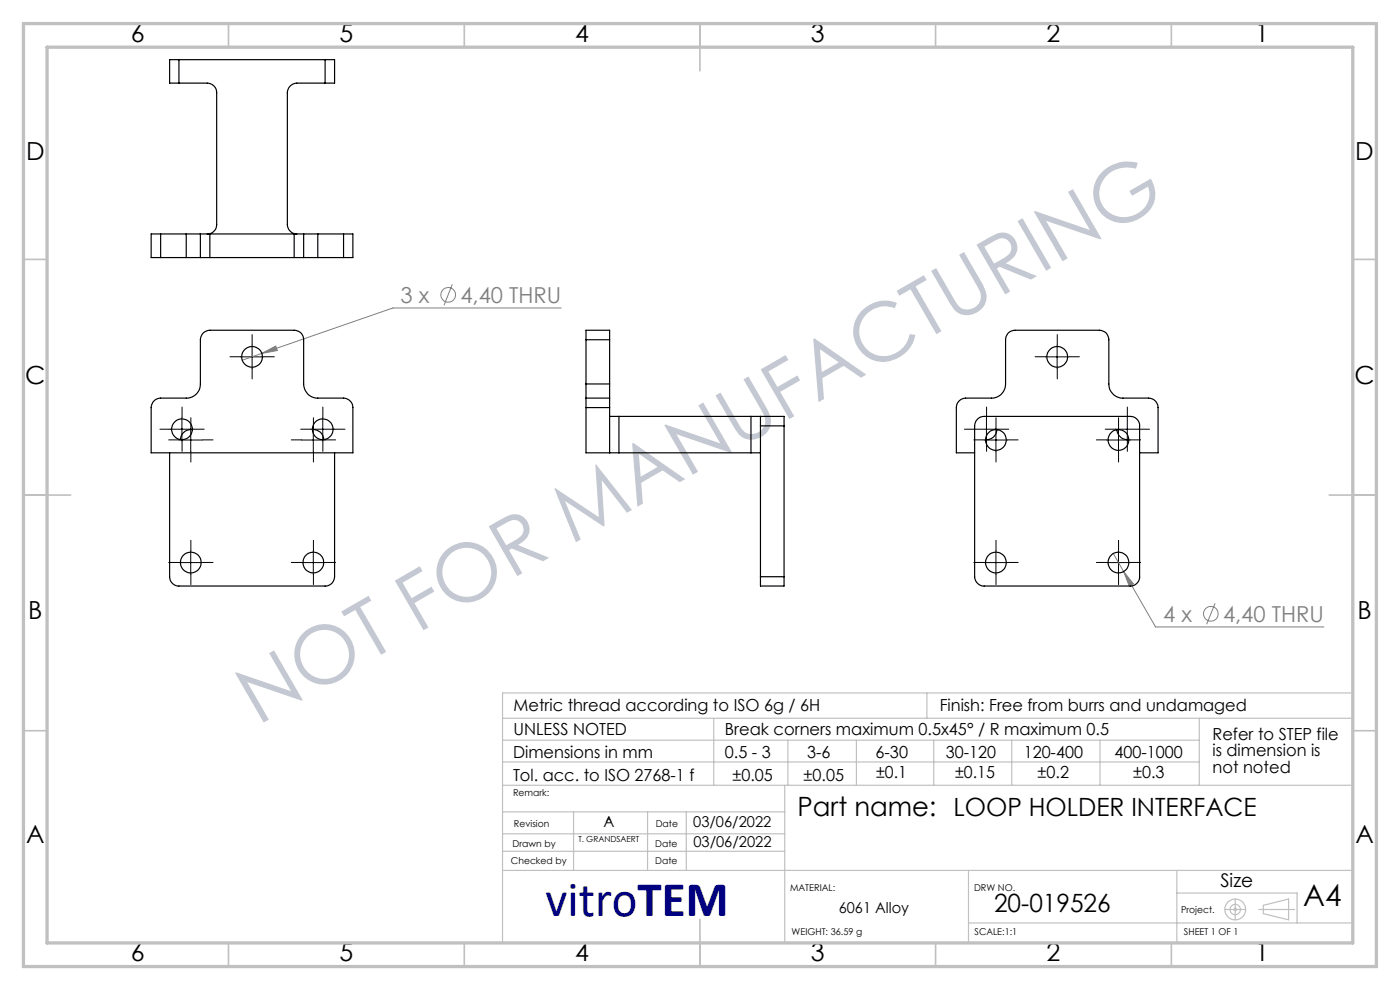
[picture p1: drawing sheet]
<svg xmlns="http://www.w3.org/2000/svg" width="297mm" height="210mm" viewBox="0 0 297 210" stroke-linecap="round" stroke-linejoin="round" font-family="sans-serif">
<g fill="none" stroke="#808080" stroke-width=".21">
<path d="M55.6 75l2.9-1.6 .3 1zM96 60.3l-1.8 4.5M119.1 65.3h-35.7l-32 11.1M236.2 117.4l8.9 15.6h35.7M238.4 121.2l2.1 2.7-.9 .4zM257.8 128l-1.8 4.4"/>
<circle cx="95.1" cy="62.6" r="1.56"/>
<circle cx="256.9" cy="130.2" r="1.55"/>
</g>
<g fill="none" stroke="#c0c0c0" stroke-width=".25">
<path d="M106.6 152.4h180.1M106.7 157h147.7M151.4 152.4v14.2M167.1 157v9.6M181.7 157v9.6M196.6 147v5.4M198.1 157v9.6M214.6 157v9.6M233.4 157v9.6M254.4 152.4v14.2M286.7 147h-180.1v52.7M106.6 166.6h180.1"/>
<path d="M106.6 161.6h147.8M106.6 176.9h59.9M106.6 172.2h59.9M121.7 172.2v12.4M137.4 172.2v12.4M145.6 172.2v12.3M166.5 166.6v33.2M106.6 180.6h59.9M106.6 184.6h180.1M205.5 195.8h81.2M205.5 184.6v15.2M249.7 184.6v15.2"/>
<path d="M249.7 189.4h25.5v6.4M259.9 192.9h4.4M262 190.7v4.4M267.1 192.9h7.6M268 192l5.4-1.3v4.4l-5.4-1.3z"/>
<circle cx="262" cy="192.9" r=".27"/>
<circle cx="262" cy="192.9" r="2.21"/>
<circle cx="262" cy="192.9" r="1.11"/>
</g>
<g fill="none" stroke="#000" stroke-width=".21" stroke-dasharray="15.2 1.3 1.3 1.3">
<path d="M51 75.7h-2.2M53.5 73.2v-2.2M53.5 78.2v2.2M56 75.7h2.2M221.8 75.7h-2.2M224.3 73.2v-2.2M224.3 78.2v2.2M226.8 75.7h2.2M36.1 91h-2.2M38 93.3h-2.2M38.6 88.5v-2.2M38.6 93.5v2.2"/>
<path d="M40.5 90.8v-2.2M40.5 95.8v2.2M41.1 91h2.2M43 93.3h2.2M64 93.3h-2.2M66 91h-2.2M66.5 90.8v-2.2M66.5 95.8v2.2M68.5 88.5v-2.2M68.5 93.5v2.2M69 93.3h2.2M71 91h2.2"/>
<path d="M206.8 91h-2.2M208.8 93.3h-2.2M209.3 88.5v-2.2M209.3 93.5v2.2M211.3 90.8v-2.2M211.3 95.8v2.2M211.8 91h2.2M213.8 93.3h2.2M234.8 93.3h-2.2M236.7 91h-2.2M237.3 90.8v-2.2M237.3 95.8v2.2"/>
<path d="M239.2 88.5v-2.2M239.2 93.5v2.2M239.8 93.3h2.2M241.7 91h2.2M38 119.3h-2.2M40.5 116.8v-2.2M43 119.3h2.2M64 119.3h-2.2M66.5 116.8v-2.2M69 119.3h2.2M208.8 119.3h-2.2M211.3 116.8v-2.2"/>
<path d="M213.8 119.3h2.2M234.8 119.3h-2.2M237.3 116.8v-2.2M239.8 119.3h2.2M40.5 121.8v2.2M66.5 121.8v2.2M211.3 121.8v2.2M237.3 121.8v2.2"/>
</g>
<g fill="none" stroke="#000" stroke-width=".21">
<path d="M51 75.7h5M53.5 73.2v5M221.8 75.7h5M224.3 73.2v5M36.1 91h5M38 93.3h5M38.6 88.6v4.9M40.5 90.8v5M64 93.3h5M66 91h5M66.5 90.8v5M68.5 88.6v4.9"/>
<path d="M206.8 91h5M208.8 93.3h5M209.3 88.6v4.9M211.3 90.8v5M234.8 93.3h5M236.6 91h5.1M237.3 90.8v5M239.1 88.6v4.9M38 119.3h5M40.5 116.8v5M64 119.3h5M66.5 116.8v5"/>
<path d="M208.8 119.3h5M211.3 116.8v5M234.8 119.3h5M237.3 116.8v5"/>
</g>
<g fill="none" stroke="#c0c0c0" stroke-width=".35">
<path d="M48.5 5v5M98.5 5v5M148.5 5v10M198.5 5v5M248.5 5v5M5 55h5M287 55h5M5 105h10M282 105h10M5 155h5M287 155h5M148.5 195v10"/>
<path d="M48.5 200v5M98.5 200v5M198.5 200v5M248.5 200v5"/>
</g>
<path d="M5 5h287v200h-287zM10 10h277v190h-277z" fill="none" stroke="#c0c0c0" stroke-width=".7"/>
<path d="M55.6 75l3.2-.6-.3-1zM238.4 121.2l1.2 3.1 .9-.4z" fill="#808080"/>
<g fill="none" stroke="#000" stroke-width=".25">
<path d="M38 17.6h6a2.03 2.03 0 0 1 2 2v28.1a1.97 1.97 0 0 1-2 1.9M38 12.7h-2v4.9h2M38 12.7v4.9M38 12.7h31M69 17.6h-6a2.1 2.1 0 0 0-2 2v28.1a2.04 2.04 0 0 0 2 1.9M69 12.7h2v4.9h-2M69 12.7v4.9M34.1 49.6h-2v5h2M34.1 54.6h5.4M34.1 49.6h5.4M34.1 49.6v5M39.5 54.6h3"/>
<path d="M39.5 49.6h3M39.5 49.6v5M42.5 54.6h2M42.5 49.6h2M42.5 49.6v5M44.5 54.6h17.9M44.5 49.6v5M44.5 49.6h17.9M62.4 49.6h2M62.4 54.6h2M62.4 49.6v5M64.4 54.6h3"/>
<path d="M64.4 49.6h3M64.4 49.6v5M67.4 54.6h5.5M67.4 49.6h5.5M67.4 49.6v5M72.9 49.6h2v5h-2M72.9 49.6v5M43 70.8l.5-.5 1-.2h17.9a1.97 1.97 0 0 1 2 2v9.3a3 3 0 0 0 3 3h5.5a2.04 2.04 0 0 1 2 2.1v9.6h-42.8v-9.6a2.02 2.02 0 0 1 2-2.1h5.4a2.93 2.93 0 0 0 3-3v-9.3zM124.3 72.1v-2h5v2M124.3 72.1v9.3M124.3 72.1h5M129.3 72.1v9.3"/>
<path d="M36 96.1v26.2a1.97 1.97 0 0 0 2 2h31a1.97 1.97 0 0 0 2-2v-26.2M40.8 91.1a2.19 2.19 0 0 0-2.5 2.1M66.3 91.1a2.16 2.16 0 0 1 2.4 2.2M124.3 84.4v2.1M124.3 81.4v3M124.3 84.4h5M124.3 86.5v9.6h5M124.3 86.5h5M124.3 81.4h5M129.3 84.4v2.1M129.3 81.4v3M129.3 88.3h2"/>
<path d="M129.3 96.1h2M129.3 86.5v9.6M131.3 96.1h28M131.3 88.3h28M131.3 88.3v7.8M159.3 88.3h2M159.3 96.1h2M159.3 88.3v7.8M161.3 88.3h5v2M161.3 88.3v2M161.3 90.3h5M161.3 90.3v32"/>
<path d="M166.3 90.3v32M206.8 96.1h-3.9v-9.6a2.02 2.02 0 0 1 2-2.1h5.4a2.93 2.93 0 0 0 3-3v-9.3a1.97 1.97 0 0 1 2-2h17.9a1.97 1.97 0 0 1 2 2v9.3a3 3 0 0 0 3 3h5.5a2.03 2.03 0 0 1 2 2.1v9.6h-3.9M207.3 89l.5-.4 1-.3h31a1.97 1.97 0 0 1 2 2v32a1.97 1.97 0 0 1-2 2h-31a2.02 2.02 0 0 1-2-2v-32l.1-.7zM211.5 91.1a2.23 2.23 0 0 1-2.4 2.2M236.9 91.1a2.27 2.27 0 0 0 2.6 2.1M161.3 122.3v2h5v-2M161.3 122.3h5"/>
<circle cx="53.5" cy="75.7" r="2.19"/>
<circle cx="224.3" cy="75.7" r="2.21"/>
<circle cx="38.6" cy="91.1" r="2.22"/>
<circle cx="68.5" cy="91.1" r="2.2"/>
<circle cx="211.3" cy="93.3" r="2.19"/>
<circle cx="237.3" cy="93.3" r="2.19"/>
<circle cx="40.5" cy="119.3" r="2.19"/>
<circle cx="66.5" cy="119.3" r="2.19"/>
<circle cx="211.3" cy="119.3" r="2.19"/>
<circle cx="237.3" cy="119.3" r="2.19"/>
</g>
<text font-size="16.9" fill="#c3c8d2" x="54.7" y="154" transform="rotate(-30 54.7 154)">NOT FOR MANUFACTURING</text>
<text font-size="10.6" fill="#000080" x="115.8" y="194.4">vitroTEM</text>
<text font-size="6.3" x="276.5" y="192.2">A4</text>
<text font-size="5.6" x="169.2" y="173.1">Part name: LOOP HOLDER INTERFACE</text>
<g font-size="5.3">
<text x="27.8" y="8.9">6</text>
<text x="72" y="8.9">5</text>
<text x="122" y="8.9">4</text>
<text x="172" y="8.9">3</text>
<text x="222" y="8.9">2</text>
<text x="266.3" y="8.9">1</text>
<text x="5.5" y="33.9">D</text>
<text x="287.5" y="33.9">D</text>
<text x="5.3" y="81.4">C</text>
<text x="287.3" y="81.4">C</text>
<text x="6" y="131.4">B</text>
<text x="288" y="131.4">B</text>
<text x="5.5" y="178.9">A</text>
<text x="287.5" y="178.9">A</text>
<text x="210.9" y="193.5">20-019526</text>
<text x="27.8" y="203.9">6</text>
<text x="72" y="203.9">5</text>
<text x="122" y="203.9">4</text>
<text x="172" y="203.9">3</text>
<text x="222" y="203.9">2</text>
<text x="266.3" y="203.9">1</text>
</g>
<g font-size="4.7" fill="#808080">
<text x="85" y="64.2">3 x</text>
<text x="97.7" y="64.2">4,40 THRU</text>
<text x="246.8" y="131.9">4 x</text>
<text x="259.5" y="131.9">4,40 THRU</text>
</g>
<text font-size="4" x="258.9" y="188.1">Size</text>
<g font-size="3.5">
<text x="108.9" y="156">UNLESS NOTED</text>
<text x="108.9" y="150.8">Metric thread according to ISO 6g / 6H</text>
<text x="153.8" y="156">Break corners maximum 0.5x45° / R maximum 0.5</text>
<text x="199.3" y="150.8">Finish: Free from burrs and undamaged</text>
<text x="108.8" y="160.7">Dimensions in mm</text>
<text x="153.8" y="160.7">0.5 - 3</text>
<text x="171.2" y="160.7">3-6</text>
<text x="185.7" y="160.7">6-30</text>
<text x="200.6" y="160.7">30-120</text>
<text x="217.2" y="160.7">120-400</text>
<text x="236.5" y="160.7">400-1000</text>
<text x="257.2" y="156.9">Refer to STEP file</text>
<text x="257.2" y="160.4">is dimension is</text>
<text x="108.8" y="165.6">Tol. acc. to ISO 2768-1 f</text>
<text x="155.4" y="165.6">±0.05</text>
<text x="170.5" y="165.6">±0.05</text>
<text x="185.9" y="165">±0.1</text>
<text x="202.6" y="165">±0.15</text>
<text x="220.1" y="165">±0.2</text>
<text x="240.4" y="165">±0.3</text>
<text x="257.2" y="163.9">not noted</text>
</g>
<g font-size="3.2">
<text x="128" y="175.5">A</text>
<text x="147.1" y="175.5">03/06/2022</text>
<text x="147.1" y="179.7">03/06/2022</text>
<text x="178" y="193.6">6061 Alloy</text>
</g>
<g font-size="2">
<text x="108.8" y="168.9">Remark:</text>
<text x="108.7" y="179.6">Drawn by</text>
<text x="109" y="175.5">Revision</text>
<text x="139" y="179.6">Date</text>
<text x="139.1" y="175.5">Date</text>
<text x="108.4" y="183.2">Checked by</text>
<text x="139" y="183.2">Date</text>
<text x="167.6" y="189">MATERIAL:</text>
<text x="206.6" y="189">DRW NO.</text>
<text x="250.6" y="193.6">Project.</text>
<text x="167.9" y="198.4">WEIGHT: 36.59 g</text>
<text x="206.8" y="198.4">SCALE:1:1</text>
<text x="251.2" y="198.4">SHEET 1 OF 1</text>
</g>
<g font-size="1.8">
<text x="122.7" y="178.6">T. GRANDSAERT</text>
<text x="128.5" y="174.4">A</text>
</g>
</svg>
